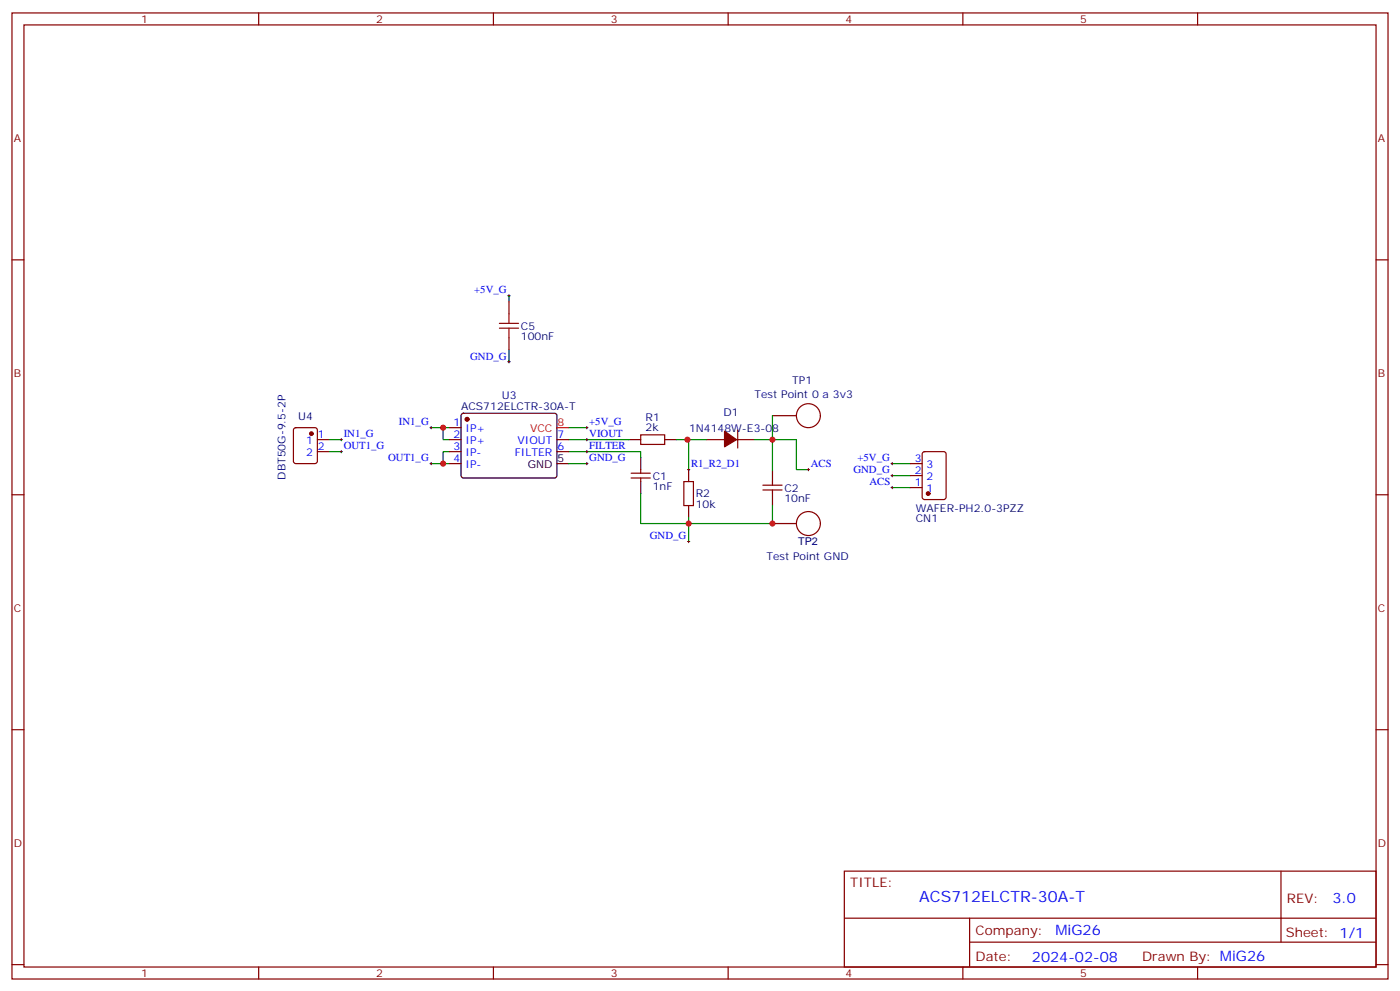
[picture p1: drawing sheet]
<svg xmlns="http://www.w3.org/2000/svg" width="412mm" height="292mm" viewBox="0 0 412 292" stroke-linecap="round" stroke-linejoin="round" font-family="sans-serif">
<g fill="none" stroke="#870000" stroke-width=".35">
<path d="M3.5 3.8h405.4v284.3h-405.4zM7.1 7.3h398.2v277.3h-398.2zM76.2 3.8v3.5M145.3 3.8v3.5M214.5 3.8v3.5M283.6 3.8v3.5M352.8 3.8v3.5M3.5 76.5h3.6M405.3 76.5h3.6M149.9 88.8v3.6M149.9 99.4v3.5M86.7 126.1l.4-.2h5.7l.6 .4 .1 9.4-.5 .7-5.9 .1-.6-.5-.1-9.4z"/>
<path d="M93.5 129.4h3.5M93.5 132.9h3.5M132.3 125.9h3.5M132.3 129.4h3.5M132.3 132.9h3.5M132.3 136.5h3.5M164 129.4h3.6M164 132.9h3.6M185.9 139.3h5.7M188.7 128h7.1v2.8h-7.1zM188.7 138.2v1.1M208.1 129.4h5.3"/>
<path d="M217 129.4h5.2M217.3 126.6v5.3M227.5 122.3h7.1M268.1 136.5h3.5M268.1 140h3.5M271.9 133.1l.4-.2h5.7l.6 .5 .1 12.9-.5 .7h-5.9l-.6-.4-.1-13zM3.5 145.6h3.6M185.9 140.7h5.7M188.7 140.7v1M201.4 141.7h2.9v7.1h-2.9zM224.7 144.2h5.7M224.7 142.8h5.7"/>
<path d="M227.5 141.7v1.1M227.5 144.2v1.1M227.5 154.1h7.1M268.1 143.5h3.5M405.3 145.6h3.6M3.5 214.8h3.6M405.3 214.8h3.6M248.7 256.4h156.6v28.2h-156.6zM377.3 256.4v20.9M248.7 270.2h156.5M285.6 277.3h119.6M285.6 270.2v14.2"/>
<path d="M3.5 283.9h3.6M76.2 284.6v3.5M145.3 284.6v3.5M214.5 284.6v3.5M283.6 284.6v3.5M352.8 284.6v3.5M405.3 283.9h3.6"/>
<circle cx="238.1" cy="122.3" r="3.5"/>
<circle cx="238.1" cy="154.1" r="3.5"/>
</g>
<g fill="none" stroke="#008700" stroke-width=".35">
<path d="M149.9 87.1v1.7M149.9 102.9v3.6M97 129.4h3.5M97 132.9h3.5M127 136.5h5.3M127 125.9h5.3M130.5 125.9v3.5h1.8M132.3 132.9h-1.8v3.6M167.6 132.9h21.1v1.8M167.6 129.4h17.6M167.6 136.5h5.3M167.6 125.9h5.3"/>
<path d="M199.3 129.4h3.5v8.8M202.5 129.4h5.6M222.2 129.4h12.4v8.8h3.5M227.5 122.3v15.9M262.8 136.5h5.3M262.8 140h5.3M188.7 145.3v8.8h14.1v5.3M227.5 148.8v5.3h-24.7v-1.8M262.8 143.5h5.3"/>
</g>
<g fill="#870000" stroke="#870000" stroke-width=".35">
<path d="M213.4 126.9l3.6 2.5-3.6 2.1z"/>
<circle cx="137.6" cy="123.4" r=".53"/>
<circle cx="91.7" cy="127.6" r=".53"/>
<circle cx="273.4" cy="145.3" r=".53"/>
</g>
<path d="M136.1 121.8l.4-.2 27.1 .1 .4 .6v18l-.7 .4-27-.1-.5-.6v-17.7zM164 136.5h3.6M185.2 129.4h3.5M188.7 134.7v3.5M195.8 129.4h3.5M202.8 138.2v3.5M227.5 138.2v3.5M188.7 141.7v3.6M202.8 148.8v3.5M227.5 145.3v3.5" fill="none" stroke="#000" stroke-width=".35"/>
<path d="M164 125.9h3.6" fill="none" stroke="#f00" stroke-width=".35"/>
<path d="M147.1 96.6h5.7M147.1 95.2h5.7M149.9 92.4v2.8M149.9 96.6v2.8" fill="none" stroke="#a10000" stroke-width=".35"/>
<g fill="none" stroke="#000" stroke-width=".29">
<path d="M149.6 87.1h.7M149.9 86.7v.7M149.6 106.5h.7M149.9 106.1v.7M100.2 129.4h.7M100.2 132.9h.7M100.5 129v.8M100.5 132.6v.7M126.6 125.9h.8M126.6 136.5h.8M127 125.5v.7M127 136.1v.7"/>
<path d="M172.5 129.4h.7M172.5 132.9h.7M172.5 125.9h.7M172.5 136.5h.7M172.9 125.5v.7M172.9 129v.8M172.9 132.6v.7M172.9 136.1v.7M202.5 138.2h.7M202.8 137.9v.7M237.8 138.2h.7M238.1 137.9v.7"/>
<path d="M262.5 136.5h.7M262.5 140h.7M262.8 136.1v.7M262.8 139.6v.7M202.5 159.4h.7M202.8 159v.7M262.5 143.5h.7M262.8 143.2v.7"/>
</g>
<g fill="#c00">
<circle cx="130.5" cy="136.5" r=".88"/>
<circle cx="130.5" cy="125.9" r=".88"/>
<circle cx="202.8" cy="154.1" r=".88"/>
<circle cx="202.5" cy="129.4" r=".88"/>
<circle cx="227.5" cy="129.4" r=".88"/>
<circle cx="227.5" cy="154.1" r=".88"/>
</g>
<text font-size="4.6" fill="#00f" x="270.8" y="265.4">ACS712ELCTR-30A-T</text>
<g font-size="4.2" fill="#00f">
<text x="392.5" y="265.7">3.0</text>
<text x="310.9" y="275.2">MiG26</text>
<text x="304" y="283">2024-02-08</text>
</g>
<g font-size="3.9" fill="#800">
<text x="250.5" y="261">TITLE:</text>
<text x="379.1" y="265.7">REV:</text>
<text x="287.4" y="275.2">Company:</text>
<text x="378.7" y="275.8">Sheet: 1/1</text>
<text x="287.4" y="282.9">Date:</text>
<text x="336.4" y="282.9">Drawn By: MiG26</text>
</g>
<g font-size="3.2" fill="#800">
<text x="41.6" y="6.8">1</text>
<text x="110.8" y="6.8">2</text>
<text x="179.9" y="6.8">3</text>
<text x="249.1" y="6.8">4</text>
<text x="318.2" y="6.8">5</text>
<text x="4.1" y="41.9">A</text>
<text x="405.9" y="41.9">A</text>
<text x="4.1" y="111.1">B</text>
<text x="405.9" y="111.1">B</text>
<text x="4.1" y="180.2">C</text>
<text x="405.9" y="180.2">C</text>
<text x="4.1" y="249.3">D</text>
<text x="405.9" y="249.3">D</text>
<text x="41.6" y="287.6">1</text>
<text x="110.8" y="287.6">2</text>
<text x="179.9" y="287.6">3</text>
<text x="249.1" y="287.6">4</text>
<text x="318.2" y="287.6">5</text>
</g>
<g font-size="3.2" fill="#00f">
<text x="139.7" y="86.2">+5V_G</text>
<text x="138.5" y="105.8">GND_G</text>
<text x="117.5" y="125">IN1_G</text>
<text x="133.6" y="125.5">1</text>
<text x="173.6" y="125">+5V_G</text>
<text x="90.2" y="130.8">1</text>
<text x="93.7" y="129">1</text>
<text x="101.2" y="128.5">IN1_G</text>
<text x="133.6" y="129">2</text>
<text x="137.1" y="127.3">IP+</text>
<text x="137.1" y="130.8">IP+</text>
<text x="152.5" y="130.8">VIOUT</text>
<text x="164.2" y="129">7</text>
<text x="173.6" y="128.5">VIOUT</text>
<text x="90.2" y="134.3">2</text>
<text x="93.7" y="132.6">2</text>
<text x="101.2" y="132">OUT1_G</text>
<text x="114.3" y="135.6">OUT1_G</text>
<text x="133.6" y="132.6">3</text>
<text x="133.6" y="136.1">4</text>
<text x="137.1" y="134.3">IP-</text>
<text x="137.1" y="137.9">IP-</text>
<text x="151.6" y="134.3">FILTER</text>
<text x="164.2" y="132.6">6</text>
<text x="173.6" y="135.6">GND_G</text>
<text x="173.6" y="132">FILTER</text>
<text x="203.6" y="137.3">R1_R2_D1</text>
<text x="238.8" y="137.3">ACS</text>
<text x="252.6" y="135.6">+5V_G</text>
<text x="269.4" y="136.1">3</text>
<text x="272.9" y="137.9">3</text>
<text x="251.4" y="139.3">GND_G</text>
<text x="256.1" y="142.9">ACS</text>
<text x="269.4" y="143.2">1</text>
<text x="269.4" y="139.6">2</text>
<text x="272.9" y="141.4">2</text>
<text x="272.9" y="144.9">1</text>
<text x="191.4" y="158.7">GND_G</text>
</g>
<g font-size="3.2" fill="#000080">
<text x="153.5" y="100.2">100nF</text>
<text x="153.5" y="97.1">C5</text>
<text x="233.4" y="113.1">TP1</text>
<text x="147.8" y="117.5">U3</text>
<text x="222.2" y="117.1">Test Point 0 a 3v3</text>
<text x="87.9" y="123.6">U4</text>
<text x="135.8" y="120.6">ACS712ELCTR-30A-T</text>
<text x="190.2" y="123.8">R1</text>
<text x="213.1" y="122.4">D1</text>
<text x="190.2" y="126.9">2k</text>
<text x="203" y="127">1N4148W-E3-08</text>
<text x="84.1" y="141.2" transform="rotate(-90 84.1 141.2)">DBT50G-9.5-2P</text>
<text x="192.3" y="141.2">C1</text>
<text x="192.3" y="144.3">1nF</text>
<text x="205" y="149.6">10k</text>
<text x="205" y="146.4">R2</text>
<text x="231.1" y="147.8">10nF</text>
<text x="231.1" y="144.7">C2</text>
<text x="269.8" y="150.7">WAFER-PH2.0-3PZZ</text>
<text x="269.8" y="153.8">CN1</text>
<text x="235.1" y="160.5">TP2</text>
<text x="225.8" y="164.7">Test Point GND</text>
</g>
<g font-size="3.2" fill="#f00">
<text x="164.2" y="125.5">8</text>
<text x="156.1" y="127.3">VCC</text>
</g>
<g font-size="3.2">
<text x="155.5" y="137.9">GND</text>
<text x="164.2" y="136.1">5</text>
</g>
</svg>
